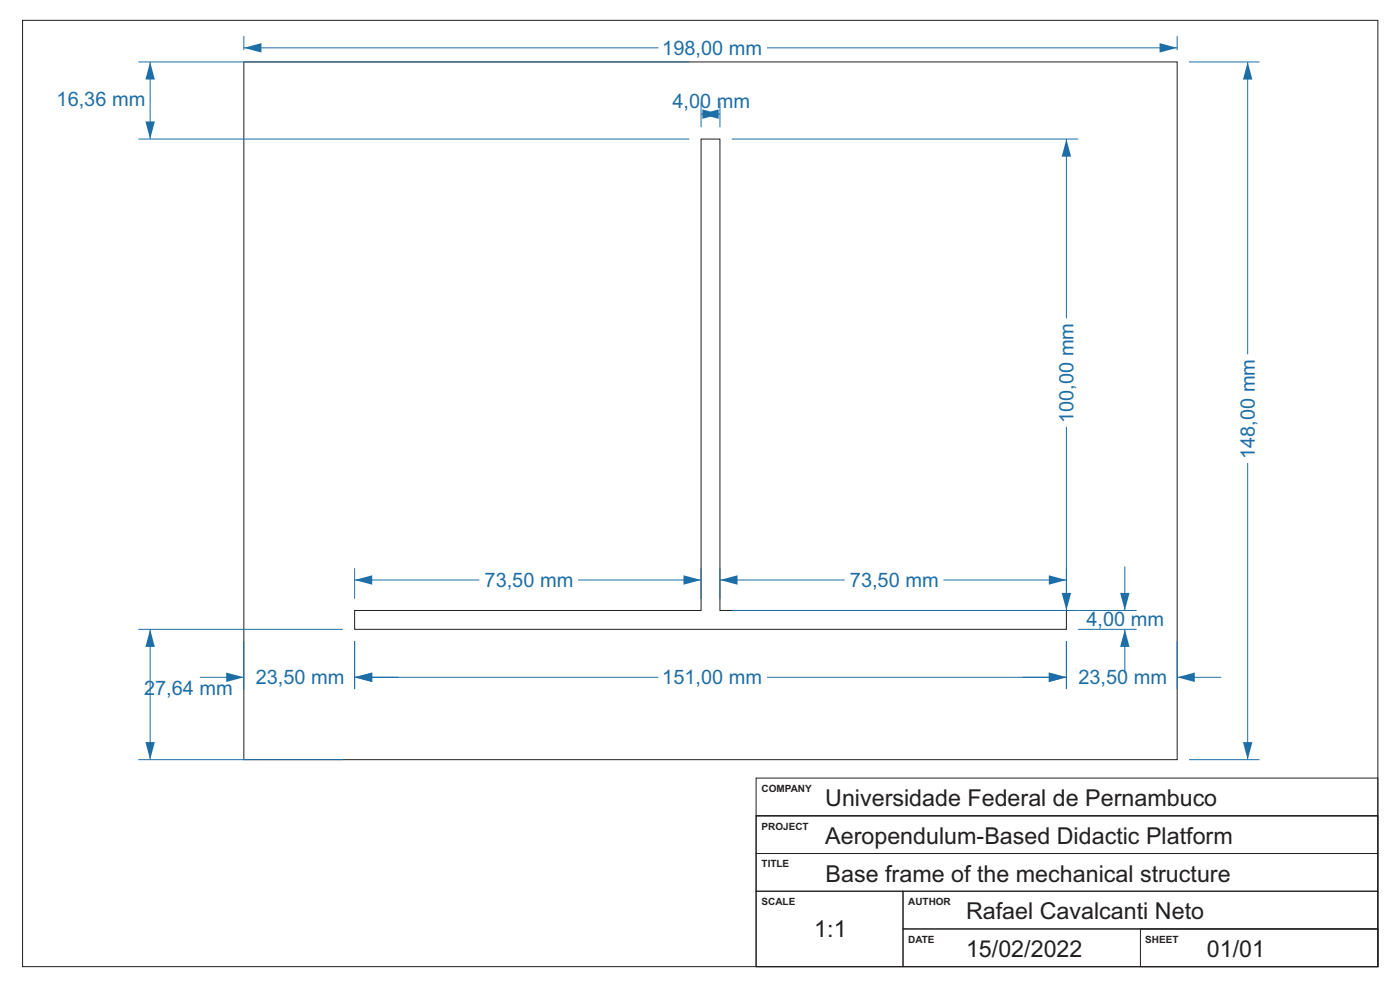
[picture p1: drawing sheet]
<svg xmlns="http://www.w3.org/2000/svg" width="297mm" height="210mm" viewBox="0 0 297 210" stroke-linecap="round" stroke-linejoin="round" font-family="sans-serif">
<path d="M4.8 4.3h287.5v200.7h-287.5zM51.7 13.1h198v148h-198zM148.7 29.5h4v100h73.5v4h-151v-4h73.5zM160.4 173h131.9v32h-131.9zM160.4 173h131.9v8h-131.9zM160.4 165h131.9v8h-131.9zM160.4 181h131.9v8h-131.9zM160.4 189h31.2v16h-31.2zM191.6 189h100.7v8h-100.7zM191.6 197h100.7v8h-100.7zM241.9 197h50.4v8h-50.4z" fill="none" stroke="#231f20" stroke-width=".21"/>
<path d="M252.2 13.1h15M264.7 13.1v62.1M252.2 161.1h15" fill="none" stroke="#1d6ea6" stroke-width=".21"/>
<path d="M264.7 13.1l1 3.8h-2z" fill="#1d6ea6"/>
<path d="M264.7 98.2v62.9" fill="none" stroke="#1d6ea6" stroke-width=".21"/>
<path d="M263.7 157.4h2l-1 3.7z" fill="#1d6ea6"/>
<path d="M51.7 7.6v3M162.7 10.1h87M249.7 7.6v3" fill="none" stroke="#1d6ea6" stroke-width=".21"/>
<path d="M246 9.1l3.7 1-3.7 1.1z" fill="#1d6ea6"/>
<path d="M51.7 10.1h88" fill="none" stroke="#1d6ea6" stroke-width=".21"/>
<path d="M51.7 10.1l3.8-1v2.1z" fill="#1d6ea6"/>
<path d="M75.2 136v10.2M226.2 136v10.2M162.7 143.7h63.5" fill="none" stroke="#1d6ea6" stroke-width=".21"/>
<path d="M222.5 142.7l3.7 1-3.7 1z" fill="#1d6ea6"/>
<path d="M75.2 143.7h64.5" fill="none" stroke="#1d6ea6" stroke-width=".21"/>
<path d="M75.2 143.7l3.8-1v2z" fill="#1d6ea6"/>
<path d="M226.2 136v10.2M249.7 136v10.2M249.7 143.7h9.4" fill="none" stroke="#1d6ea6" stroke-width=".21"/>
<path d="M249.7 143.7l3.8-1v2z" fill="#1d6ea6"/>
<path d="M216.9 143.7h9.3" fill="none" stroke="#1d6ea6" stroke-width=".21"/>
<path d="M222.5 142.7l3.7 1-3.7 1z" fill="#1d6ea6"/>
<path d="M51.7 136v10.2M75.2 136v10.2M42.4 143.7h9.3" fill="none" stroke="#1d6ea6" stroke-width=".21"/>
<path d="M48 142.7l3.7 1-3.7 1z" fill="#1d6ea6"/>
<path d="M75.2 143.7h9.4" fill="none" stroke="#1d6ea6" stroke-width=".21"/>
<path d="M75.2 143.7l3.8-1v2z" fill="#1d6ea6"/>
<path d="M152.7 120.5v6.5M200.1 123h26.1M226.2 120.5v6.5" fill="none" stroke="#1d6ea6" stroke-width=".21"/>
<path d="M222.5 122l3.7 1-3.7 1z" fill="#1d6ea6"/>
<path d="M152.7 123h26.5" fill="none" stroke="#1d6ea6" stroke-width=".21"/>
<path d="M152.7 123l3.8-1v2z" fill="#1d6ea6"/>
<path d="M75.2 120.5v6.5M122.6 123h26.1M148.7 120.5v6.5" fill="none" stroke="#1d6ea6" stroke-width=".21"/>
<path d="M145 122l3.7 1-3.7 1z" fill="#1d6ea6"/>
<path d="M75.2 123h26.5" fill="none" stroke="#1d6ea6" stroke-width=".21"/>
<path d="M75.2 123l3.8-1v2z" fill="#1d6ea6"/>
<path d="M228.7 129.5h12.4M228.7 133.5h12.4M238.6 120.2v9.3" fill="none" stroke="#1d6ea6" stroke-width=".21"/>
<path d="M237.6 125.8h2l-1 3.7z" fill="#1d6ea6"/>
<path d="M238.6 133.5v9.3" fill="none" stroke="#1d6ea6" stroke-width=".21"/>
<path d="M238.6 133.5l1 3.7h-2z" fill="#1d6ea6"/>
<path d="M148.7 21.7v5.3M148.7 24.2h4M152.7 21.7v5.3" fill="none" stroke="#1d6ea6" stroke-width=".21"/>
<g fill="#1d6ea6">
<path d="M148.7 24.2l3.8-1v2z"/>
<path d="M149 23.2l3.7 1-3.7 1z"/>
</g>
<path d="M29.3 13.1h116.9M31.8 13.1v16.4M29.3 29.5h116.9" fill="none" stroke="#1d6ea6" stroke-width=".21"/>
<g fill="#1d6ea6">
<path d="M30.8 25.8h2.1l-1.1 3.7z"/>
<path d="M31.8 13.1l1.1 3.8h-2.1z"/>
</g>
<path d="M29.3 133.5h43.4M31.8 133.5v27.6M29.3 161.1h43.4" fill="none" stroke="#1d6ea6" stroke-width=".21"/>
<g fill="#1d6ea6">
<path d="M31.8 133.5l1.1 3.7h-2.1z"/>
<path d="M30.8 157.4h2.1l-1.1 3.7z"/>
</g>
<path d="M155.2 29.5h73.5M226.2 29.5v38M155.2 129.5h73.5" fill="none" stroke="#1d6ea6" stroke-width=".21"/>
<path d="M226.2 29.5l1 3.7h-2z" fill="#1d6ea6"/>
<path d="M226.2 90.6v38.9" fill="none" stroke="#1d6ea6" stroke-width=".21"/>
<path d="M225.2 125.8h2l-1 3.7z" fill="#1d6ea6"/>
<g font-size="4.9" fill="#231f20">
<text x="175.1" y="171">Universidade Federal de Pernambuco</text>
<text x="175.1" y="179">Aeropendulum-Based Didactic Platform</text>
<text x="175.2" y="187.1">Base frame of the mechanical structure</text>
<text x="204.9" y="195">Rafael Cavalcanti Neto</text>
<text x="172.7" y="198.8">1:1</text>
<text x="204.9" y="203.1">15/02/2022</text>
<text x="256" y="203.1">01/01</text>
</g>
<g font-size="4.2" fill="#1d6ea6">
<text x="140.5" y="11.7">198,00 mm</text>
<text x="12" y="22.5">16,36 mm</text>
<text x="142.7" y="22.9">4,00 mm</text>
<text x="227.8" y="89.7" transform="rotate(-90 227.8 89.7)">100,00 mm</text>
<text x="266.2" y="97.4" transform="rotate(-90 266.2 97.4)">148,00 mm</text>
<text x="102.8" y="124.6">73,50 mm</text>
<text x="180.3" y="124.6">73,50 mm</text>
<text x="230.5" y="132.7">4,00 mm</text>
<text x="30.6" y="147.3">27,64 mm</text>
<text x="54.3" y="145.2">23,50 mm</text>
<text x="140.5" y="145.2">151,00 mm</text>
<text x="228.8" y="145.2">23,50 mm</text>
</g>
<g font-size="2.1" fill="#231f20">
<text x="161.6" y="168">COMPANY</text>
<text x="161.6" y="176">PROJECT</text>
<text x="161.6" y="183.9">TITLE</text>
<text x="161.6" y="192">SCALE</text>
<text x="192.7" y="192">AUTHOR</text>
<text x="192.7" y="200">DATE</text>
<text x="243" y="200">SHEET</text>
</g>
</svg>
